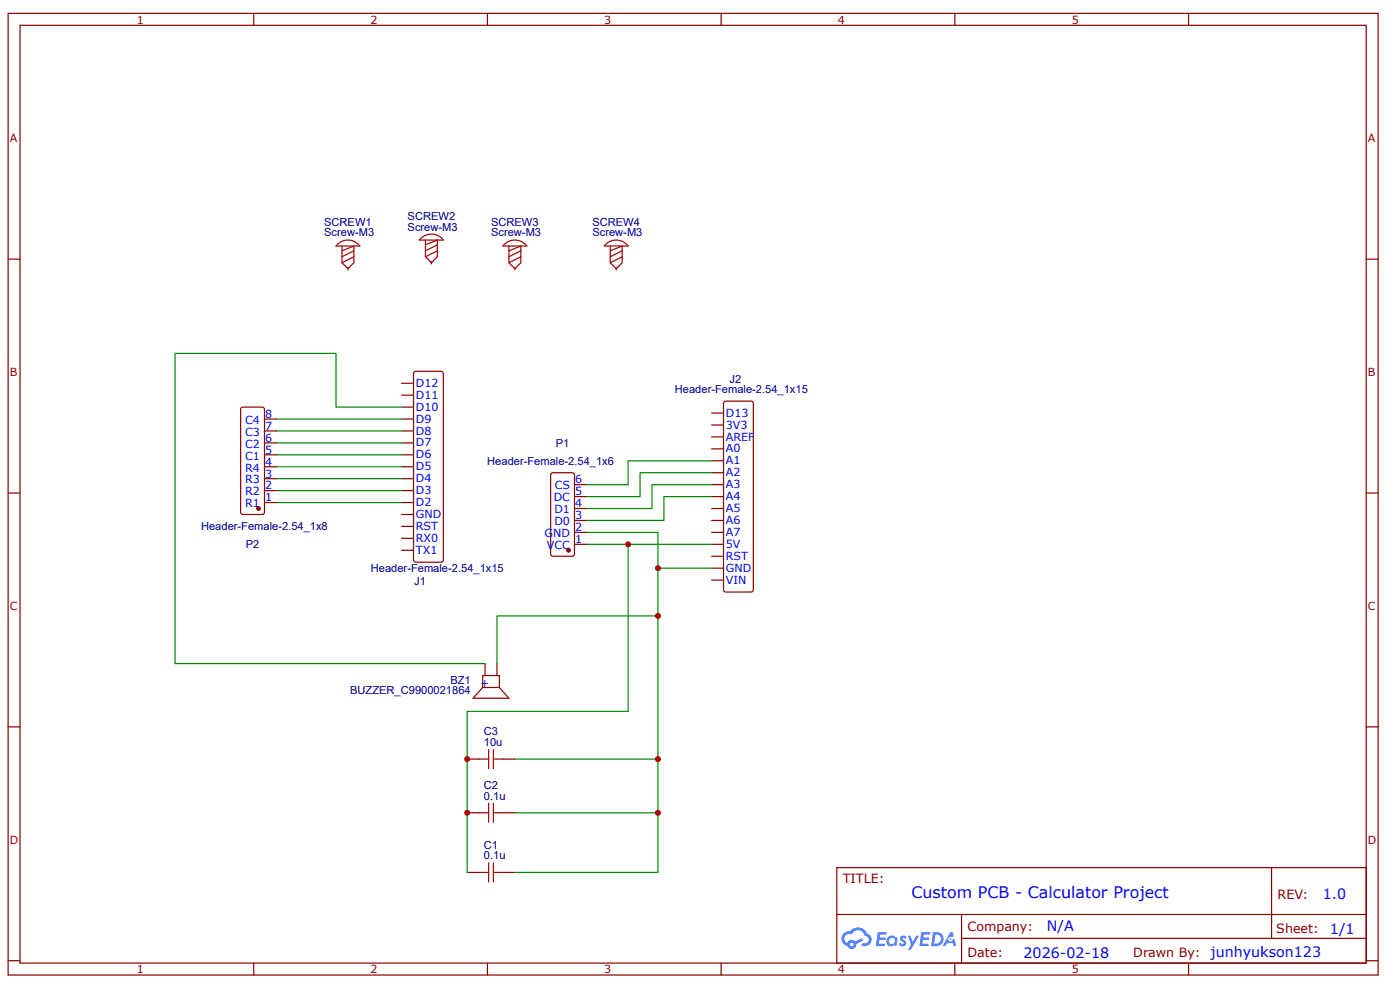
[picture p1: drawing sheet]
<svg xmlns="http://www.w3.org/2000/svg" width="297mm" height="210mm" viewBox="0 0 297 210" stroke-linecap="round" stroke-linejoin="round" font-family="sans-serif">
<g fill="none" stroke="#800" stroke-width=".25">
<path d="M1.7 2.8h290.7v203.9h-290.7zM4.3 5.4h285.5v198.8h-285.5zM53.8 2.8v2.6M103.4 2.8v2.6M153 2.8v2.6M202.6 2.8v2.6M252.1 2.8v2.6M1.7 54.9h2.6M289.8 54.9h2.6M1.7 104.5h2.6M289.8 104.5h2.6M1.7 154.1h2.6"/>
<path d="M289.8 154.1h2.6M177.5 184h112.3v20.2h-112.3zM177.6 193.9h112.1M204 198.9h85.7M204 193.9v10.1M269.8 184v14.9M1.7 203.7h2.6M53.8 204.2v2.5M103.4 204.2v2.5M153 204.2v2.5M202.6 204.2v2.5M252.1 204.2v2.5"/>
<path d="M289.8 203.7h2.6"/>
</g>
<g fill="#58f">
<path d="M191.1 198.5l.5-.2 .4 .1 .3 .3-.2 .4a.33 .33 0 0 0-.3-.3 .33 .33 0 0 0-.3 .1v.1a.85 .85 0 0 1 .7 .7 .85 .85 0 0 1-.3 .8l-.7 .1-.6-.4 .4-.4 .5 .3 .2-.1v-.2a.88 .88 0 0 1-.6-1.3z"/>
<path d="M192.6 198.4h.6l.4 1.3 .8-1.3h.6l-1.8 3h-.6l.7-1.1z"/>
<path d="M186.2 197.6h1.7l.2 .1-.1 .4h-1.3l-.1 .7h1.1l.2 .2-.2 .3h-1.1l-.2 .8h1.3l.1 .2-.1 .2-1.9 .1z"/>
<path d="M195.5 197.6h1.6l.2 .1v.4h-1.3l-.1 .7h1.1l.2 .2-.3 .3h-1.1l-.1 .8h1.2l.1 .2-.1 .2-1.9 .1z"/>
<path d="M201.6 197.6h.5l.2 .9-.4 .2a.49 .49 0 0 0-.7 .2 .49 .49 0 0 0 .3 .7 .49 .49 0 0 0 .6-.4l.4-.2 .4 1.6h-.6l-.2-.7h-1.2l-.3 .7h-.6z"/>
<path d="M197.9 197.6l-.4 3h1a1.51 1.51 0 0 0 1.7-1.5 1.51 1.51 0 0 0-1.8-1.5zM198.4 198.1a1.02 1.02 0 0 1 1.2 1.2 1.02 1.02 0 0 1-1.4 .8z"/>
<path d="M188.5 198.6a1.11 1.11 0 0 0-.3 1.6 1.11 1.11 0 0 0 1.6 .2l.4 .2 .2-1.7-.4-.2a1.01 1.01 0 0 0-1.5-.1zM188.5 199.5a.66 .66 0 0 1 1.3 0 .66 .66 0 0 1-1.3 0z"/>
<path d="M179 197.9a1.58 1.58 0 0 0 .7 2.6 1.01 1.01 0 0 0 1.2 .7 1.01 1.01 0 0 0 .8-1.1l1.4-.7-.3-.5-1.4 .7a1.02 1.02 0 0 0-1.7 .3 .99 .99 0 0 1-.4-1.4 .99 .99 0 0 1 1.4-.3 1.48 1.48 0 0 1 1.5-1 1.48 1.48 0 0 1 1.3 1.2 .82 .82 0 0 1 .8 1.1 .82 .82 0 0 1-1.2 .5l-.3 .1v.3a1.4 1.4 0 0 0 2-.6 1.4 1.4 0 0 0-.9-1.9 2.19 2.19 0 0 0-3.6-.5l-.8 .1zM180.3 200.2a.4 .4 0 0 1 .8 0 .4 .4 0 0 1-.8 0z"/>
<circle cx="201.6" cy="199.1" r=".19"/>
</g>
<g fill="none" stroke="#a00000" stroke-width=".25">
<path d="M71.5 51.9a3.2 3.2 0 0 1 4.8 .3h-5zM72.6 52.2v3.5l1.2 1.3 1.3-1.3v-3.5l-2.5 1M75.1 54.4l-2.5 1.3M75.1 53.2l-2.5 1.2M89.2 50.6a3.2 3.2 0 0 1 4.9 .3h-5.1zM90.3 50.9v3.5l1.2 1.3 1.3-1.3v-3.5l-2.5 1M92.8 53.2l-2.5 1.2M92.8 51.9l-2.5 1.3M106.9 51.9a3.2 3.2 0 0 1 4.9 .3h-5.1zM108 52.2v3.5l1.2 1.3 1.3-1.3v-3.5l-2.5 1M110.5 54.4l-2.5 1.3M110.5 53.2l-2.5 1.2"/>
<path d="M128.4 51.9a3.2 3.2 0 0 1 4.9 .3h-5.1zM129.5 52.2v3.5l1.2 1.3 1.3-1.3v-3.5l-2.5 1M132 54.4l-2.5 1.3M132 53.2l-2.5 1.2M103.7 158.9v4.1M104.7 158.9v4.1M101.6 172.3h2.1M101.6 160.9h2.1M103.7 170.3v4M104.7 170.3v4M104.7 172.3h2M104.7 160.9h2"/>
<path d="M101.6 185h2.1M103.7 182.9v4.1M104.7 185h2M104.7 182.9v4.1"/>
</g>
<g fill="none" stroke="#800" stroke-width=".25">
<path d="M73.8 56.7v.5M91.5 55.4v.6M109.2 56.7v.5M130.7 56.7v.5M87.9 78.9l.3-.2h5.3l.3 .1 .2 .3 .1 39.6-.1 .3-.4 .2h-5.4l-.2-.1-.3-.3v-39.6zM85.2 99h2.5M85.2 96.4h2.5M85.2 93.9h2.5M85.2 91.4h2.5M85.2 88.8h2.5M85.2 86.3h2.5M85.2 83.8h2.5"/>
<path d="M85.2 81.3h2.5M151 87.6h2.5M151 90.1h2.5M151 92.6h2.5M151 95.2h2.5M151 97.7h2.5M153.6 85.2l.4-.2h5.3l.3 .1 .2 .4v39.5l-.1 .3-.3 .2h-5.4l-.3-.1-.2-.3v-39.5zM85.2 116.7h2.5M85.2 114.1h2.5M85.2 111.6h2.5M85.2 109.1h2.5M85.2 106.5h2.5"/>
<path d="M85.2 104h2.5M85.2 101.5h2.5M117 100.4l.3-.2h4.1l.3 .1 .2 .3v16.8l-.1 .3-.3 .2h-4.2l-.3-.1-.2-.3v-16.8zM151 100.2h2.5M151 102.8h2.5M151 105.3h2.5M151 107.8h2.5M151 110.3h2.5M151 112.9h2.5M151 115.4h2.5M151 117.9h2.5M151 120.5h2.5"/>
<path d="M151 123h2.5M102.4 145.8v-2.6h3.5v2.6M102.4 145.8h3.5M102.4 145.8l-2 2.2h7.6l-2.1-2.2M102.9 140.7v2.5M105.4 140.7v2.5M99.1 172.3h2.5M99.1 160.9h2.5M106.7 172.3h2.5M106.7 160.9h2.5M99.1 185h2.5M106.7 185h2.5"/>
</g>
<g fill="none" stroke="#080" stroke-width=".25">
<path d="M58.6 99h26.6M58.6 96.4h26.6M58.6 93.9h26.6M58.6 91.4h26.6M58.6 88.8h26.6M85.2 86.3h-13.9v-11.4h-34.2v65.8h65.8M58.6 106.5h26.6M58.6 104h26.6M58.6 101.5h26.6M124.4 112.9h15.2v7.6h11.4M124.4 115.4h26.6M133.3 115.4v35.4h-34.2v34.2"/>
<path d="M139.6 120.5v10.1h-34.2v10.1M139.6 130.6v30.3h-30.4M139.6 160.9v11.4h-30.4M139.6 172.3v12.7h-30.4"/>
</g>
<circle cx="120.6" cy="116.7" r=".38" fill="#800"/>
<g fill="none" stroke="#800" stroke-width=".25">
<path d="M51.2 86.5l.4-.2h4l.3 .1 .2 .3v21.9l-.1 .3-.3 .2h-4.1l-.3-.1-.2-.3-.1-21.9zM121.9 115.4h2.5M121.9 112.9h2.5M121.9 110.3h2.5M121.9 107.8h2.5M121.9 105.3h2.5M121.9 102.8h2.5"/>
<circle cx="120.6" cy="116.7" r=".38"/>
</g>
<path d="M151 97.7h-17.7v5.1h-8.9M151 100.2h-15.2v5.1h-11.4M151 102.8h-12.7v5h-13.9M151 105.3h-10.2v5h-16.4" fill="none" stroke="#080" stroke-width=".25"/>
<circle cx="54.8" cy="107.8" r=".38" fill="#800"/>
<g fill="none" stroke="#800" stroke-width=".25">
<path d="M56.1 99h2.5M56.1 96.4h2.5M56.1 93.9h2.5M56.1 91.4h2.5M56.1 88.8h2.5M56.1 106.5h2.5M56.1 104h2.5M56.1 101.5h2.5"/>
<circle cx="54.8" cy="107.8" r=".38"/>
</g>
<g fill="#c00">
<circle cx="139.6" cy="120.5" r=".63"/>
<circle cx="139.6" cy="130.6" r=".63"/>
<circle cx="139.6" cy="160.9" r=".63"/>
<circle cx="139.6" cy="172.3" r=".63"/>
<circle cx="133.3" cy="115.4" r=".63"/>
<circle cx="99.1" cy="160.9" r=".63"/>
<circle cx="99.1" cy="172.3" r=".63"/>
</g>
<text font-size="3.4" fill="#00f" x="193.4" y="190.4">Custom PCB - Calculator Project</text>
<g font-size="3" fill="#00f">
<text x="280.6" y="190.6">1.0</text>
<text x="222.1" y="197.5">N/A</text>
<text x="282.2" y="198">1/1</text>
<text x="217.1" y="203">2026-02-18</text>
<text x="256.9" y="203">junhyukson123</text>
</g>
<g font-size="2.7" fill="#800">
<text x="178.8" y="187.2">TITLE:</text>
<text x="271" y="190.6">REV:</text>
<text x="205.3" y="197.4">Company:</text>
<text x="270.8" y="197.9">Sheet:</text>
<text x="205.3" y="202.9">Date:</text>
<text x="240.4" y="203">Drawn By:</text>
</g>
<g font-size="2.4" fill="#800">
<text x="29" y="5">1</text>
<text x="78.6" y="5">2</text>
<text x="128.2" y="5">3</text>
<text x="177.8" y="5">4</text>
<text x="227.4" y="5">5</text>
<text x="2.1" y="30.2">A</text>
<text x="290.2" y="30.2">A</text>
<text x="2.1" y="79.7">B</text>
<text x="290.2" y="79.7">B</text>
<text x="2.1" y="129.3">C</text>
<text x="290.2" y="129.3">C</text>
<text x="2.1" y="178.9">D</text>
<text x="290.2" y="178.9">D</text>
<text x="29" y="206.3">1</text>
<text x="78.6" y="206.3">2</text>
<text x="128.2" y="206.3">3</text>
<text x="177.8" y="206.3">4</text>
<text x="227.4" y="206.3">5</text>
</g>
<g font-size="2.4" fill="#000080">
<text x="68.8" y="47.8">SCREW1</text>
<text x="86.5" y="46.6">SCREW2</text>
<text x="104.2" y="47.8">SCREW3</text>
<text x="125.7" y="47.8">SCREW4</text>
<text x="68.8" y="50.1">Screw-M3</text>
<text x="86.5" y="48.9">Screw-M3</text>
<text x="104.2" y="50.1">Screw-M3</text>
<text x="125.7" y="50.1">Screw-M3</text>
<text x="143.2" y="83.3">Header-Female-2.54_1x15</text>
<text x="154.8" y="81.3">J2</text>
<text x="117.9" y="94.7">P1</text>
<text x="103.4" y="98.5">Header-Female-2.54_1x6</text>
<text x="42.7" y="112.4">Header-Female-2.54_1x8</text>
<text x="52.1" y="116.2">P2</text>
<text x="78.7" y="121.3">Header-Female-2.54_1x15</text>
<text x="87.9" y="124">J1</text>
<text x="74.3" y="147.2">BUZZER_C9900021864</text>
<text x="95.5" y="144.9">BZ1</text>
<text x="102.7" y="155.9">C3</text>
<text x="102.7" y="158.2">10u</text>
<text x="102.7" y="167.3">C2</text>
<text x="102.7" y="169.5">0.1u</text>
<text x="102.7" y="179.9">C1</text>
<text x="102.7" y="182.2">0.1u</text>
</g>
<g font-size="2.4" fill="#00f">
<text x="88.2" y="82">D12</text>
<text x="52" y="89.9">C4</text>
<text x="56.2" y="88.6">8</text>
<text x="88.2" y="89.6">D9</text>
<text x="88.2" y="87.1">D10</text>
<text x="88.2" y="84.5">D11</text>
<text x="154" y="88.3">D13</text>
<text x="52" y="94.9">C2</text>
<text x="52" y="92.4">C3</text>
<text x="56.2" y="93.6">6</text>
<text x="56.2" y="91.1">7</text>
<text x="88.2" y="94.7">D7</text>
<text x="88.2" y="92.1">D8</text>
<text x="154" y="90.9">3V3</text>
<text x="154" y="93.4">AREF</text>
<text x="154" y="95.9">A0</text>
<text x="52" y="97.4">C1</text>
<text x="52" y="100">R4</text>
<text x="56.2" y="101.2">3</text>
<text x="56.2" y="98.7">4</text>
<text x="56.2" y="96.2">5</text>
<text x="88.2" y="99.7">D5</text>
<text x="88.2" y="97.2">D6</text>
<text x="154" y="98.5">A1</text>
<text x="154" y="101">A2</text>
<text x="52" y="107.6">R1</text>
<text x="52" y="105">R2</text>
<text x="52" y="102.5">R3</text>
<text x="56.2" y="106.3">1</text>
<text x="56.2" y="103.8">2</text>
<text x="88.2" y="107.3">D2</text>
<text x="88.2" y="104.8">D3</text>
<text x="88.2" y="102.2">D4</text>
<text x="117.5" y="106.3">DC</text>
<text x="117.7" y="103.8">CS</text>
<text x="122" y="107.6">4</text>
<text x="122" y="105">5</text>
<text x="122" y="102.5">6</text>
<text x="154" y="103.5">A3</text>
<text x="154" y="106">A4</text>
<text x="88.2" y="112.4">RST</text>
<text x="88.2" y="109.8">GND</text>
<text x="115.5" y="113.9">G</text>
<text x="117.4" y="113.9">ND</text>
<text x="117.6" y="111.4">D0</text>
<text x="117.6" y="108.8">D1</text>
<text x="122" y="112.6">2</text>
<text x="122" y="110.1">3</text>
<text x="154" y="108.6">A5</text>
<text x="154" y="111.1">A6</text>
<text x="154" y="113.6">A7</text>
<text x="88.2" y="117.4">TX1</text>
<text x="88.2" y="114.9">RX0</text>
<text x="116" y="116.4">VCC</text>
<text x="122" y="115.1">1</text>
<text x="154" y="116.2">5V</text>
<text x="154" y="118.7">RST</text>
<text x="154" y="121.2">GND</text>
<text x="154" y="123.8">VIN</text>
<text x="103.7" y="145.9" transform="rotate(-90 103.7 145.9)">+</text>
</g>
</svg>
